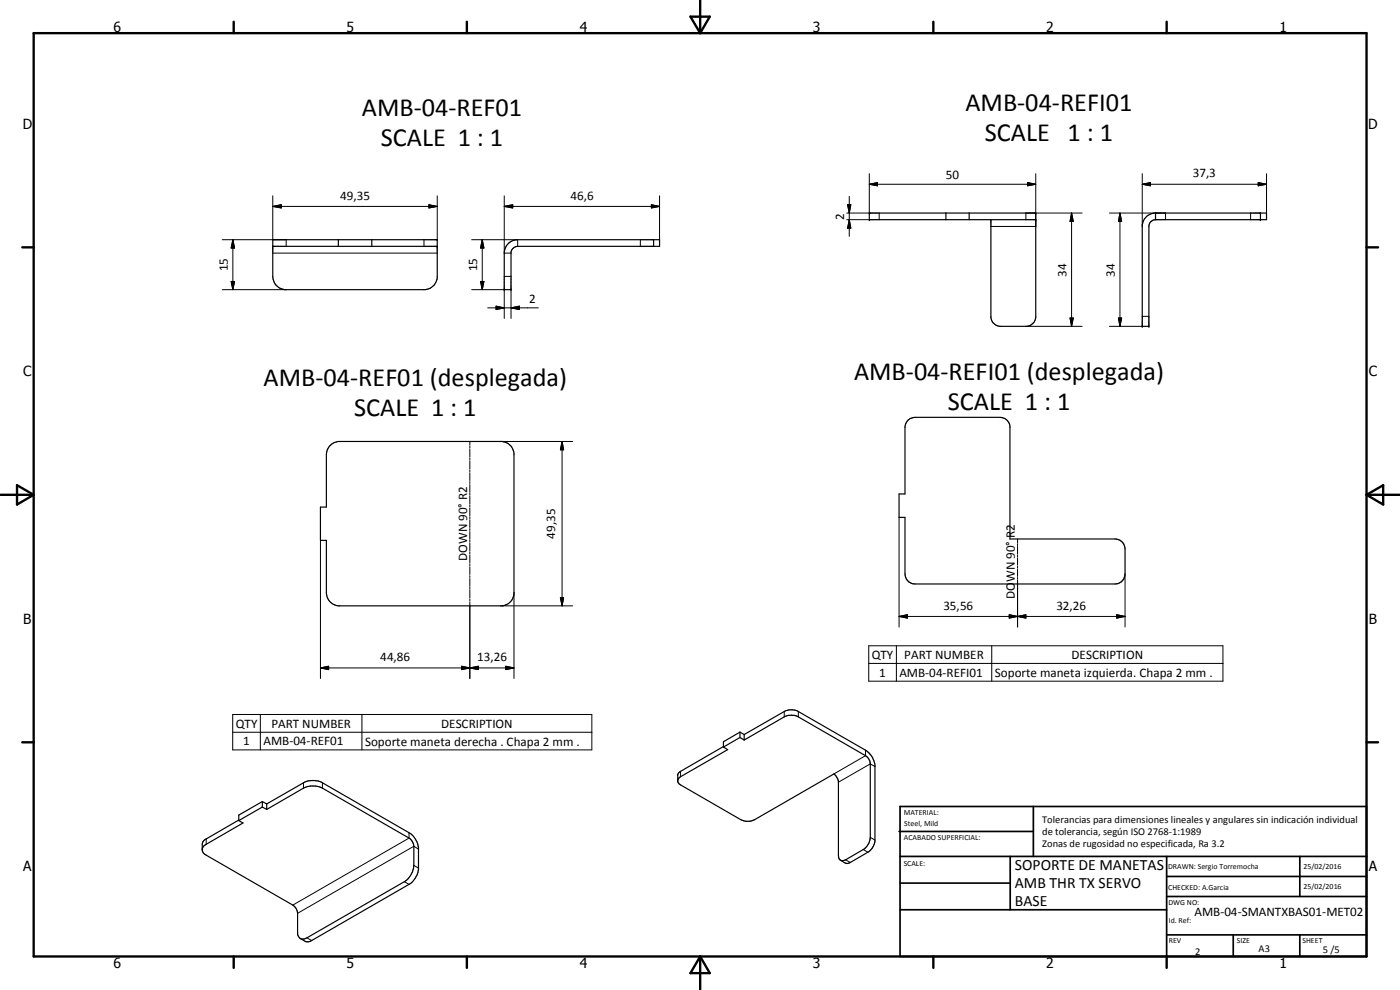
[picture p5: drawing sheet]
<svg xmlns="http://www.w3.org/2000/svg" width="420mm" height="297mm" viewBox="0 0 420 297" stroke-linecap="round" stroke-linejoin="round" font-family="sans-serif">
<g fill="none" stroke="#000" stroke-width=".35">
<path d="M81.9 71.9h49.3v11.5a4 4 0 0 1-3.5 3.5h-42.3a4.1 4.1 0 0 1-3.5-4zM81.9 73.9h49.3M101.5 71.9v2M111.6 71.9v2M152.3 73.3l1.7-1.1 1.4-.3h42.5v2l-43.2 .1-.9 .6-.4 1v11.3h-2.1v-11l.3-1.4zM196.2 71.9v2M283.9 63.9v2M290.9 63.9v2M297.4 65.9v29.4a3.1 3.1 0 0 0 2.6 2.6h8.3a3.1 3.1 0 0 0 2.5-2.6v-31.4h-49.9v2h49.9M344.1 64.9l.8-.5 1.4-.5h33.8v2h-33.3a2 2 0 0 0-2 2v30h-2v-30.5l.4-1.3zM346.8 63.9v2M378.3 63.9v2"/>
<path d="M99 133.8l1.1-.9 1.4-.4h49.3a4.1 4.1 0 0 1 3.5 3.5v42.3a4 4 0 0 1-3.5 3.5h-49.3a4 4 0 0 1-3.6-4v-15.7h-1.7v-10h1.7v-15.7l.3-1.4zM272.5 126.1l.6-.5 1.5-.4h25.5a3 3 0 0 1 3 2.6v33.9h31.5a3 3 0 0 1 3 3v7.5a2.96 2.96 0 0 1-3 3h-60a3 3 0 0 1-3-3v-17h-1.8v-7h1.8v-20l.3-1.2zM222.1 219.7l-5 2.8v1.7M222.1 219.7l1.2 .7M222.1 219.7v1.6M217.1 224l-13.1 7.6-.6 .8v2.1l.8 1 18.1 10.4a4.5 4.5 0 0 0 4.2 0l23.7-13.7 .7 .7 .7 1.5v22.3l.2 .9 .5 .5M217.1 224.2l1.3 .7-14.2 8.1-.8 1.1M222.1 221.3l-5 2.9M222.1 221.3l1.2 .7M223.3 220.4l12.1-6.9a4.5 4.5 0 0 1 4.2 0l20.1 11.6a6.1 6.1 0 0 1 2.9 4.5v22.8a5 5 0 0 1-2.1 3.3l-6.1 3.4-.8-.1-1.3-.9M223.3 222l12.1-6.9a4.7 4.7 0 0 1 4.2 0l20.1 11.6 1 .9 .5 1.6v22a4.5 4.5 0 0 1-2.1 3.7l-5.3 3.1-.9 .2-.6-.1M223.3 220.4v1.6"/>
<path d="M71.7 246.2l1.2 .7-11.4 6.6-.6 .8-.2 .5M78.7 240.5l-7 4.1v1.6M78.7 240.5l1.3 .7M78.7 242.1l-7 4.1M78.7 240.5v1.6M78.7 242.1l1.3 .8M80 241.2l11.1-6.3a6.2 6.2 0 0 1 5.7 0l26 15a6.2 6.2 0 0 1 2.8 4.4v6.6a6.2 6.2 0 0 1-2.8 4.4l-30.2 17.3a2.9 2.9 0 0 1-2.5-1M80 242.9l11.1-6.4a6.3 6.3 0 0 1 5.7 0l26 15a3.2 3.2 0 0 1 1.4 2.4v5.7a6.3 6.3 0 0 1-2.8 4.9l-29.3 16.9a1.68 1.68 0 0 1-1.8 .3 1.68 1.68 0 0 1-1-1.6v-6.1l-.3-1.2-.9-1.1-26.2-15.1-1-.9a4.3 4.3 0 0 1-.1-2.9l.7-.9 10.2-5.9M80 241.2v1.7"/>
</g>
<g fill="none" stroke="#000" stroke-width=".3">
<path d="M81.9 58.8v13.1M131.2 58.8v13.1M151.3 58.8v17.1h2.1M197.9 58.8v13.1M254.9 58.9v12M260.9 55.3l2.4-.5v1zM260.9 52.1v11.8h-6.8M260.9 55.3h49.9M308.4 54.8l2.4 .5-2.4 .5zM310.8 52.1v15.8h-13.4M342.8 55.3l2.5-.5v1zM342.8 55.3h37.3"/>
<path d="M342.8 52.1v15.8M377.6 54.8l2.5 .5-2.5 .5zM380.1 52.1v11.8M66.7 71.9h19.2v2M69.9 71.9l.5 2.5h-1zM69.9 71.9v15M81.9 61.9l2.5-.5v1zM81.9 75.9h49.3M81.9 61.9h49.3M127.2 71.9v2M128.7 61.4l2.5 .5-2.5 .5zM141.6 71.9h13.8v2"/>
<path d="M144.7 71.9l.5 2.5h-1zM144.7 71.9v15M151.3 61.9l2.6-.5v1zM151.3 61.9h46.6M192.2 71.9v2M195.5 61.4l2.4 .5-2.4 .5zM254.1 65.9h6.8M254.4 61.4h.9l-.4 2.5zM254.9 65.9l.4 2.6h-.9zM263.9 63.9v2M321.6 63.9l.5 2.5h-1zM321.6 63.9v34"/>
<path d="M324.8 63.9h-16.9v2M332.9 63.9h16.9v2M336.1 63.9l.5 2.5h-1zM336.1 63.9v34M375.3 63.9v2M66.7 86.9h19.2M69.4 84.5h1l-.5 2.4zM141.6 86.9h9.7v8.6M144.2 84.5h1l-.5 2.4zM146.4 92.4h15.2M148.9 91.9l2.4 .5-2.4 .5zM151.3 82.9h2.1"/>
<path d="M153.4 92.4l2.5-.5v1zM153.4 86.9v8.6M307.9 97.9h16.9M321.1 95.4h1l-.5 2.5zM332.9 97.9h9.9M335.6 95.4h1l-.5 2.5zM342.8 94.9h2M141 132.5v1.1M141 133.9v.6M141 134.8v2.4M141 137.5v.5M141 138.3v2.4"/>
<path d="M150.3 132.5h21.6M168.7 132.5l.5 2.5h-1zM168.7 132.5v49.3M141 141v.6M141 141.9v2.3M141 144.5v.6M141 145.4v2.3M141 148v.6M141 148.9v2.4M141 151.6v.5M141 152.4v2.4M141 155.1v.6"/>
<path d="M141 156v2.3M141 158.6v.6M141 159.5v2.3M269.8 155.2v32.9M96.2 162.1v41.5M141 162.1v.6M141 163v2.4M141 165.7v.5M141 166.5v2.4M141 169.2v.6M141 170.1v2.3M141 172.7v.6"/>
<path d="M141 173.6v2.3M141 176.2v.6M141 177.1v2.4M141 179.7v.6M154.3 177.8v25.8M168.2 179.3h1l-.5 2.5zM305.4 161.7v1.2M305.4 163.1v.6M305.4 164v2.2M305.4 166.5v.5M305.4 167.3v2.3M305.4 169.9v.5"/>
<path d="M305.4 170.7v2.3M305.4 173.3v.5M305.4 174.1v14M337.6 172.2v15.9M138.5 199.9l2.5 .5-2.5 .5zM141 180.6v23M150.3 181.8h21.6M151.8 199.9l2.5 .5-2.5 .5zM260.7 193.8h106.3v10.6h-106.3zM260.7 199.1h106.3M269 193.8v10.6M269.8 185l2.5-.6v1.1z"/>
<path d="M269.8 185h67.8M297.6 193.8v10.6M302.9 184.4l2.5 .6-2.5 .5zM302.9 184.4v1.1l5-1.1v1.1zM305.4 185l2.5-.6v1.1zM335.1 184.4l2.5 .6-2.5 .5zM69.8 214.4h107.8v10.6h-107.8zM69.8 219.7h107.8M78.1 214.4v10.6M96.2 200.4l2.4-.5v1zM96.2 200.4h58.1M108.6 214.4v10.6"/>
<path d="M141 200.4l2.5-.5v1zM235.4 213.5v1.6M239.6 213.5v1.6M91.1 234.9v1.6M96.8 234.9v1.6M204.2 231.4v1.6M259.7 225.1v1.6l-9.5 5.5M262.6 230l-1.4-.8-9.6 5.5M61.9 251.7v1.6M122.8 249.9v1.6l-34.9 20.1M124.2 259.6l1.4 .9M125.6 254.8l-1.4-.9-34.9 20.1"/>
<path d="M253.8 258l1.4 .8M259.1 254.9l1.4 .8M261.2 251.2l1.4 .9M121.4 264.5l1.4 .8M92.1 281.4l1.4 .8"/>
</g>
<g fill="#000">
<circle cx="131.2" cy="71.9" r=".18"/>
<circle cx="131.2" cy="73.9" r=".18"/>
<circle cx="260.9" cy="63.9" r=".18"/>
<circle cx="260.9" cy="65.9" r=".18"/>
<circle cx="310.8" cy="63.9" r=".18"/>
<circle cx="310.8" cy="65.9" r=".18"/>
<circle cx="378.3" cy="65.9" r=".18"/>
<circle cx="378.3" cy="63.9" r=".18"/>
<circle cx="151.3" cy="86.9" r=".18"/>
<circle cx="153.4" cy="86.9" r=".18"/>
<circle cx="342.8" cy="97.9" r=".18"/>
<circle cx="344.8" cy="97.9" r=".18"/>
</g>
<g fill="none" stroke="#000" stroke-width=".71">
<path d="M10.1 9.9h400v277.1h-400zM70.1 6.5v3.4M140.1 6.5v3.4M207.2 5h5.8l-2.9 4.9zM210.1 0v9.9M280.1 6.5v3.4M350.1 6.5v3.4M6.7 74.2h3.4M410.1 74.2h3.5M.1 148.5h10M5.1 145.6l5 2.9-5 2.9zM410.1 148.5h10"/>
<path d="M410.1 148.5l5-2.9v5.8zM6.7 222.7h3.4M410.1 222.7h3.5M70.1 287v3.4M140.1 287v3.4M210.1 287v10M210.1 287l2.9 5h-5.8zM280.1 287v3.4M350.1 287v3.4"/>
</g>
<g fill="none" stroke="#000" stroke-width=".51">
<path d="M269.8 249.5h40.3M270.1 242h140v45h-140zM270.1 257h140M303.2 257v16M310.1 242v15M350.1 257v30M390.1 257v12M270.1 265h33.1M270.1 273h80M350.1 269h60M350.1 263h60M350.1 280.5h60"/>
<path d="M370.1 280.5v6.5M390.1 280.5v6.5"/>
</g>
<g fill="#000">
<path d="M260.9 55.3l2.4-.5v1zM308.4 54.8l2.4 .5-2.4 .5zM342.8 55.3l2.5-.5v1zM377.6 54.8l2.5 .5-2.5 .5zM69.9 71.9l.5 2.5h-1zM81.9 61.9l2.5-.5v1zM128.7 61.4l2.5 .5-2.5 .5zM144.7 71.9l.5 2.5h-1zM151.3 61.9l2.6-.5v1zM195.5 61.4l2.4 .5-2.4 .5zM254.4 61.4h.9l-.4 2.5zM254.9 65.9l.4 2.6h-.9z"/>
<path d="M321.6 63.9l.5 2.5h-1zM336.1 63.9l.5 2.5h-1zM69.4 84.5h1l-.5 2.4zM144.2 84.5h1l-.5 2.4zM148.9 91.9l2.4 .5-2.4 .5zM153.4 92.4l2.5-.5v1zM321.1 95.4h1l-.5 2.5zM335.6 95.4h1l-.5 2.5zM168.7 132.5l.5 2.5h-1zM168.2 179.3h1l-.5 2.5zM96.2 200.4l2.4-.5v1zM141 200.4l2.5-.5v1z"/>
<path d="M269.8 185l2.5-.6v1.1zM302.9 184.4l2.5 .6-2.5 .5zM305.4 185l2.5-.6v1.1zM335.1 184.4l2.5 .6-2.5 .5zM138.5 199.9l2.5 .5-2.5 .5zM151.8 199.9l2.5 .5-2.5 .5z"/>
</g>
<g font-size="7.9">
<text x="108.6" y="34.7">AMB-04-REF01</text>
<text x="289.8" y="33.3">AMB-04-REFI01</text>
<text x="114.3" y="43.7">SCALE 1 : 1</text>
<text x="295.5" y="42.3">SCALE 1 : 1</text>
<text x="79.1" y="115.9">AMB-04-REF01 (desplegada)</text>
<text x="256.3" y="114.1">AMB-04-REFI01 (desplegada)</text>
<text x="106.3" y="124.9">SCALE 1 : 1</text>
<text x="284.5" y="123.1">SCALE 1 : 1</text>
</g>
<g font-size="4.7">
<text x="304.6" y="261.1">SOPORTE DE MANETAS</text>
<text x="304.6" y="266.5">AMB THR TX SERVO</text>
<text x="304.6" y="271.9">BASE</text>
</g>
<g font-size="4.2">
<text x="34" y="9.6">6</text>
<text x="104" y="9.6">5</text>
<text x="174" y="9.6">4</text>
<text x="244" y="9.6">3</text>
<text x="314" y="9.6">2</text>
<text x="384" y="9.6">1</text>
<text x="6.8" y="38.7">D</text>
<text x="410.6" y="38.7">D</text>
<text x="7" y="112.9">C</text>
<text x="410.8" y="112.9">C</text>
<text x="7" y="187.1">B</text>
<text x="410.8" y="187.1">B</text>
<text x="7" y="261.4">A</text>
<text x="410.8" y="261.4">A</text>
<text x="34" y="290.4">6</text>
<text x="104" y="290.4">5</text>
<text x="174" y="290.4">4</text>
<text x="244" y="290.4">3</text>
<text x="314" y="290.4">2</text>
<text x="384" y="290.4">1</text>
</g>
<g font-size="3.9">
<text x="283.9" y="53.8">50</text>
<text x="358" y="53.2">37,3</text>
<text x="102.1" y="59.9">49,35</text>
<text x="171.2" y="59.9">46,6</text>
<text x="253.4" y="66" transform="rotate(-90 253.4 66)">2</text>
<text x="68.4" y="81.4" transform="rotate(-90 68.4 81.4)">15</text>
<text x="143.2" y="81.4" transform="rotate(-90 143.2 81.4)">15</text>
<text x="320" y="83" transform="rotate(-90 320 83)">34</text>
<text x="334.6" y="83" transform="rotate(-90 334.6 83)">34</text>
<text x="158.8" y="90.9">2</text>
<text x="166.6" y="161.6" transform="rotate(-90 166.6 161.6)">49,35</text>
<text x="304.6" y="161.5" transform="rotate(-90 304.6 161.5)">R2</text>
<text x="140.2" y="168.3" transform="rotate(-90 140.2 168.3)">DOWN 90° R2</text>
<text x="304.6" y="179.6" transform="rotate(-90 304.6 179.6)">DO</text>
<text x="304.6" y="174.6" transform="rotate(-90 304.6 174.6)">WN 90°</text>
<text x="283.1" y="182.9">35,56</text>
<text x="317" y="182.9">32,26</text>
<text x="261.6" y="197.7">QTY</text>
<text x="271.4" y="197.7">PART NUMBER</text>
<text x="321.6" y="197.7">DESCRIPTION</text>
<text x="114.1" y="198.4">44,86</text>
<text x="143.2" y="198.4">13,26</text>
<text x="263.9" y="203">1</text>
<text x="269.9" y="203">AMB-04-REFI01</text>
<text x="298.6" y="203.1">Soporte maneta izquierda. Chapa 2 mm .</text>
<text x="70.8" y="218.3">QTY</text>
<text x="81.4" y="218.3">PART NUMBER</text>
<text x="132.4" y="218.3">DESCRIPTION</text>
<text x="73" y="223.6">1</text>
<text x="79.1" y="223.6">AMB-04-REF01</text>
<text x="109.5" y="223.7">Soporte maneta derecha . Chapa 2 mm .</text>
<text x="358.5" y="275">AMB-04-SMANTXBAS01-MET02</text>
</g>
<g font-size="3.1">
<text x="312.7" y="246.8">Tolerancias para dimensiones lineales y angulares sin indicación individual</text>
<text x="312.7" y="250.4">de tolerancia, según ISO 2768-1:1989</text>
<text x="312.7" y="254">Zonas de rugosidad no especificada, Ra 3.2</text>
<text x="358.7" y="286.5">2</text>
<text x="377.7" y="285.6">A3</text>
<text x="397" y="285.9">5 /5</text>
</g>
<g font-size="2.4">
<text x="271.2" y="244.4">MATERIAL:</text>
<text x="271.3" y="252">ACABADO SUPERFICIAL:</text>
<text x="271.4" y="247.9">Steel, Mild</text>
<text x="271.2" y="259.7">SCALE:</text>
<text x="350.6" y="260.8">DRAWN: Sergio Torremocha</text>
<text x="391.2" y="260.6">25/02/2016</text>
<text x="350.6" y="267">CHECKED: A.Garcia</text>
<text x="391.2" y="266.7">25/02/2016</text>
<text x="350.6" y="271.4">DWG NO:</text>
<text x="350.8" y="276.9">Id. Ref:</text>
<text x="350.8" y="282.8">REV</text>
<text x="371.2" y="282.9">SIZE</text>
<text x="390.9" y="282.9">SHEET</text>
</g>
</svg>
